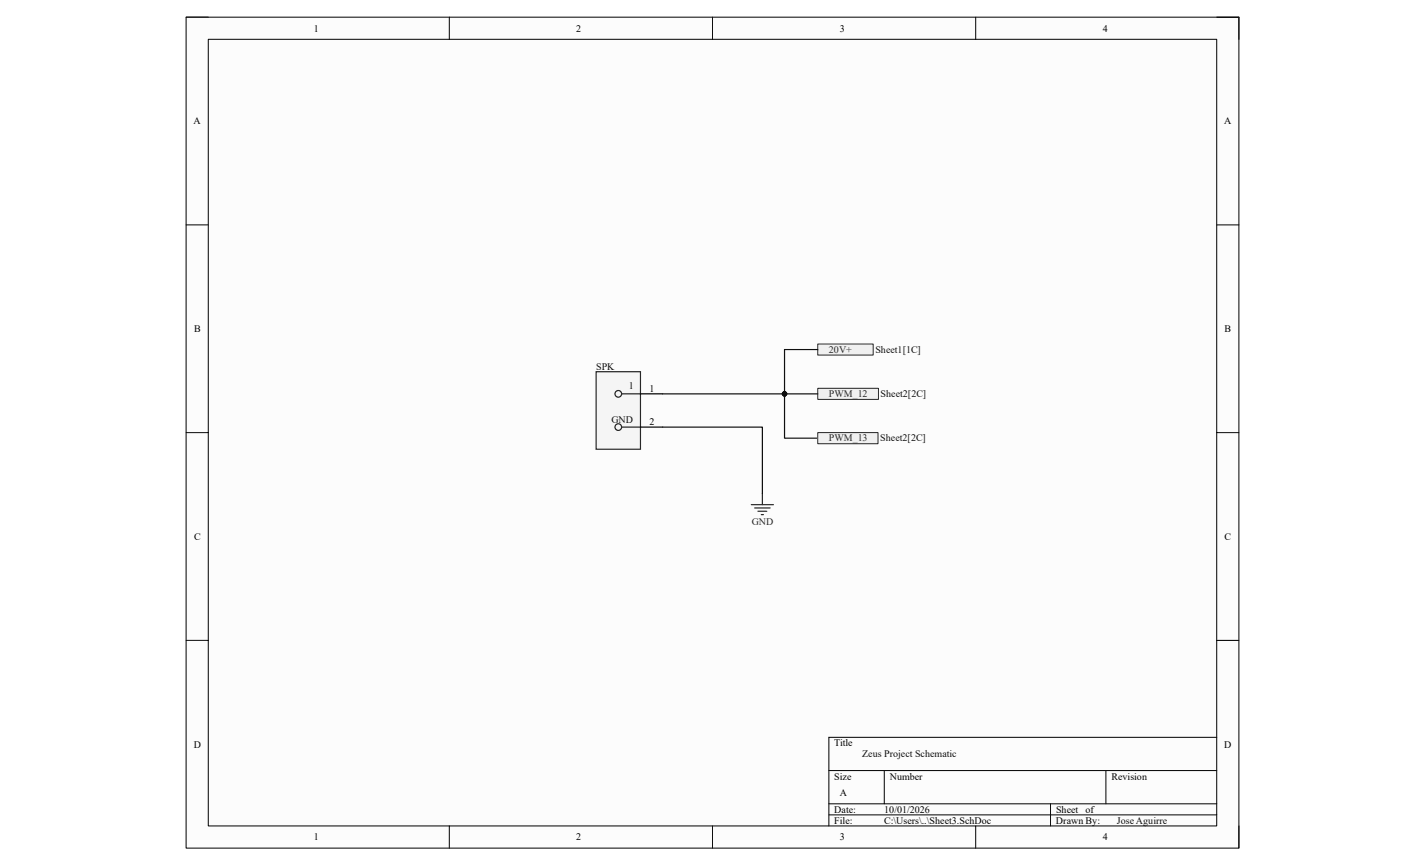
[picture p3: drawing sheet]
<svg xmlns="http://www.w3.org/2000/svg" width="356mm" height="216mm" viewBox="0 0 356 216" stroke-linecap="round" stroke-linejoin="round" font-family="sans-serif">
<path d="M46.4 4.3h262.8v207.4h-262.8z" fill-rule="evenodd" fill="#fcfcfc"/>
<path d="M46.4 4.3h262.8v207.4h-262.8z" fill="none" stroke="#000" stroke-width=".25"/>
<path d="M52 9.8h251.6v196.4h-251.6z" fill-rule="evenodd" fill="#fcfcfc"/>
<g fill="none" stroke="#000" stroke-width=".25">
<path d="M46.4 4.3h5.6M52 9.8h251.6v196.4h-251.6zM112.1 4.3v5.5M177.8 4.3v5.5M243.5 4.3v5.5M303.6 4.3h5.6v5.5M46.4 56.1h5.6M303.6 56.1h5.6M46.4 108h5.6M303.6 108h5.6M46.4 159.8h5.6M303.6 159.8h5.6"/>
<path d="M206.8 192.3h96.8M220.7 192.3v8.3M276 192.3v8.3M303.6 184h-96.8v22.2M112.1 206.2v5.5M177.8 206.2v5.5M206.8 200.6h96.8M206.8 203.4h96.8M243.5 206.2v5.5M262.1 200.6v5.6M309.2 206.2v5.5"/>
</g>
<path d="M204.1 96.9h15.1v2.8h-15.1z" fill-rule="evenodd" fill="#f0f0f0"/>
<path d="M204.1 96.9h15.1v2.8h-15.1z" fill="none" stroke="#262626" stroke-width=".25"/>
<path d="M187.5 126h5.5M188.3 126.8h3.9M189.1 127.6h2.2M190 128.4h.5M190.2 123.2v2.8" fill="none" stroke="#262626" stroke-width=".3"/>
<path d="M148.8 92.8h11v19.3h-11z" fill-rule="evenodd" fill="#f5f5f5"/>
<path d="M148.8 92.8h11v19.3h-11z" fill="none" stroke="#262626" stroke-width=".3"/>
<g fill="none" stroke="#1c1c1c" stroke-width=".3">
<path d="M155.1 98.3h4.7M155.1 106.6h4.7"/>
<circle cx="154.3" cy="98.3" r=".83"/>
<circle cx="154.3" cy="106.6" r=".83"/>
</g>
<path d="M159.8 98.3h5.6M159.8 106.6h5.6" fill="none" stroke="#000" stroke-width=".3"/>
<path d="M165.4 106.6h24.8v16.6" fill="none" stroke="#0e0e0e" stroke-width=".3"/>
<path d="M204.1 85.9h13.8v2.7h-13.8z" fill-rule="evenodd" fill="#f0f0f0"/>
<path d="M204.1 85.9h13.8v2.7h-13.8z" fill="none" stroke="#262626" stroke-width=".25"/>
<path d="M195.8 98.3h8.3" fill="none" stroke="#0e0e0e" stroke-width=".3"/>
<circle cx="195.8" cy="98.3" r=".55" fill="#0e0e0e"/>
<circle cx="195.8" cy="98.3" r=".55" fill="none" stroke="#0e0e0e" stroke-width=".25"/>
<path d="M195.8 98.3v11.1h8.3" fill="none" stroke="#0e0e0e" stroke-width=".3"/>
<circle cx="195.8" cy="98.3" r=".55" fill="#0e0e0e"/>
<circle cx="195.8" cy="98.3" r=".55" fill="none" stroke="#0e0e0e" stroke-width=".25"/>
<path d="M204.1 87.2h-8.3v11.1h-30.4" fill="none" stroke="#0e0e0e" stroke-width=".3"/>
<circle cx="195.8" cy="98.3" r=".55" fill="#0e0e0e"/>
<circle cx="195.8" cy="98.3" r=".55" fill="none" stroke="#0e0e0e" stroke-width=".25"/>
<path d="M204.1 108h15v2.8h-15z" fill-rule="evenodd" fill="#f0f0f0"/>
<path d="M204.1 108h15v2.8h-15z" fill="none" stroke="#262626" stroke-width=".25"/>
<g font-size="2.5">
<text x="78.3" y="7.9">1</text>
<text x="143.8" y="7.9">2</text>
<text x="209.6" y="7.9">3</text>
<text x="275.2" y="7.9">4</text>
<text x="48.3" y="31">A</text>
<text x="305.5" y="31">A</text>
<text x="48.4" y="82.9">B</text>
<text x="305.6" y="82.9">B</text>
<text x="162.1" y="97.7">1</text>
<text x="162.1" y="106">2</text>
<text x="48.4" y="134.7">C</text>
<text x="305.6" y="134.7">C</text>
<text x="48.3" y="186.6">D</text>
<text x="208.2" y="186.3">Title</text>
<text x="305.5" y="186.6">D</text>
<text x="208.2" y="194.6">Size</text>
<text x="222" y="194.6">Number</text>
<text x="277.4" y="194.6">Revision</text>
<text x="208.2" y="202.9">Date:</text>
<text x="209.6" y="198.7">A</text>
<text x="220.6" y="202.9">10/01/2026</text>
<text x="263.5" y="202.9">Sheet</text>
<text x="270.8" y="202.9">of</text>
<text x="78.3" y="209.8">1</text>
<text x="143.8" y="209.8">2</text>
<text x="208.2" y="205.6">File:</text>
<text x="209.6" y="209.8">3</text>
<text x="220.6" y="205.6">C:\Users\..\Sheet3.SchDoc</text>
<text x="263.5" y="205.6">Drawn By:</text>
<text x="275.2" y="209.8">4</text>
</g>
<g font-size="2.5" fill="#262626">
<text x="206.8" y="88.1">20V+</text>
<text x="206.8" y="99.1">PWM_12</text>
<text x="206.8" y="110.2">PWM_13</text>
<text x="187.6" y="130.9">GND</text>
</g>
<g font-size="2.5" fill="#0e0e0e">
<text x="218.4" y="88.1">Sheet1[1C]</text>
<text x="148.8" y="92.2">SPK</text>
<text x="156.9" y="97.2">1</text>
<text x="219.8" y="99.1">Sheet2[2C]</text>
<text x="152.6" y="105.5">GND</text>
<text x="219.7" y="110.2">Sheet2[2C]</text>
<text x="215.1" y="189">Zeus Project Schematic</text>
<text x="278.7" y="205.6">Jose Aguirre</text>
</g>
</svg>
